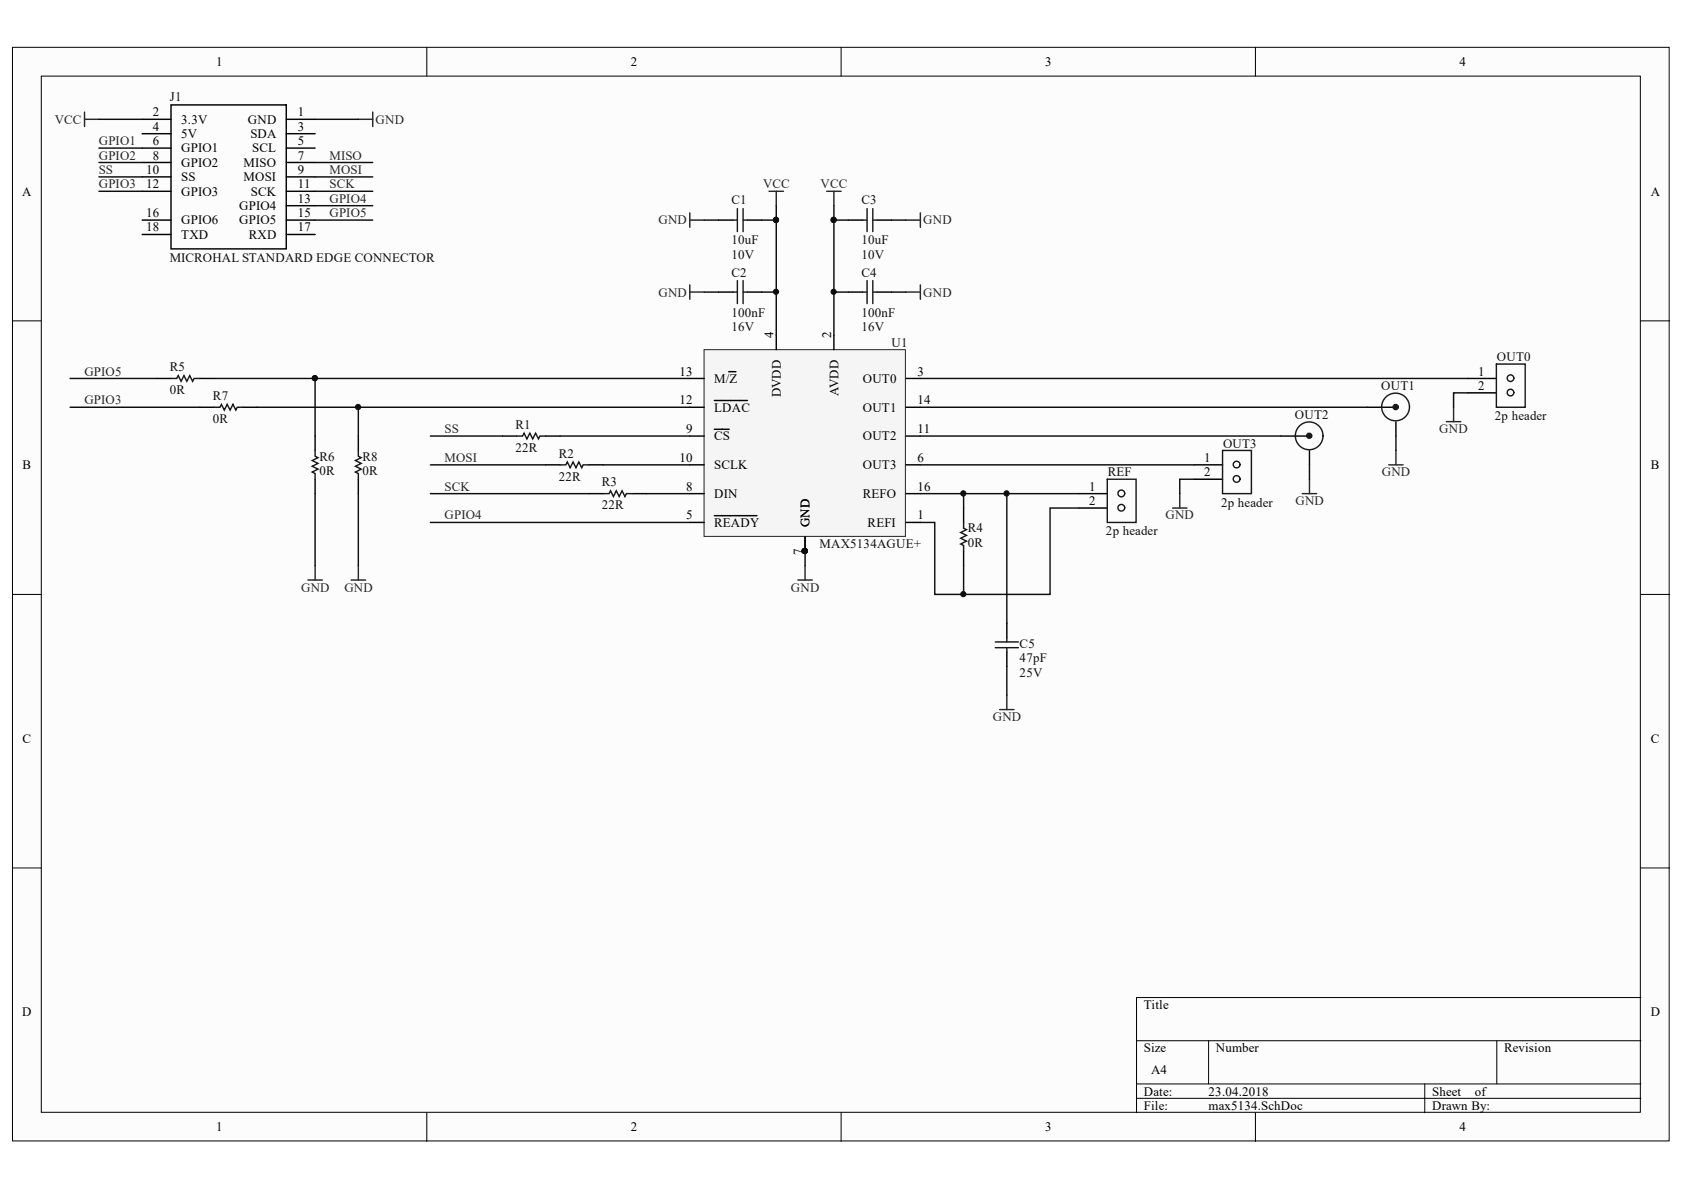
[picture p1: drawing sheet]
<svg xmlns="http://www.w3.org/2000/svg" width="297mm" height="210mm" viewBox="0 0 297 210" stroke-linecap="round" stroke-linejoin="round" font-family="sans-serif">
<g fill="#fcfcfc" stroke="#000" stroke-width=".18">
<path d="M2.2 8.3h292.2v193h-292.2z"/>
<path d="M7.3 13.4h282v182.8h-282z"/>
</g>
<g fill="none" stroke="#000" stroke-width=".18">
<path d="M75.3 8.3v5.1M148.4 8.3v5.1M221.4 8.3v5.1M2.2 56.6h5.1M289.4 56.6h5.1M2.2 104.8h5.1M289.4 104.8h5.1M2.2 153.1h5.1M289.4 153.1h5.1M289.4 176h-88.9v20.3M75.3 196.3v5.1M148.4 196.3v5.1"/>
<path d="M200.5 183.6h88.9M200.5 191.2h88.9M200.5 193.7h88.9M213.2 183.6v7.6M221.4 196.3v5.1M251.3 191.2v5.1M264 183.6v7.6"/>
</g>
<path d="M124.2 61.7h35.5v32.9h-35.5z" fill="#f5f5f5" stroke="#262626" stroke-width=".18"/>
<g fill="none" stroke="#000" stroke-width=".25">
<path d="M30.2 18.5h20.3v25.4h-20.3zM25.1 38.8h5.1M25.1 21h5.1M25.1 23.6h5.1M25.1 26.1h5.1M25.1 28.7h5.1M25.1 31.2h5.1M25.1 33.7h5.1M50.5 38.8h5.1M50.5 21h5.1M50.5 23.6h5.1M50.5 26.1h5.1"/>
<path d="M50.5 28.7h5.1M50.5 31.2h5.1M50.5 33.7h5.1M50.5 36.3h5.1M126.8 38.8h2.5M131.8 38.8h2.6M149.6 38.8h2.6M154.7 38.8h2.6M25.1 41.4h5.1M50.5 41.4h5.1M126.8 51.5h2.5M131.8 51.5h2.6"/>
<path d="M136.9 59.1v2.6M147.1 59.1v2.6M149.6 51.5h2.6M154.7 51.5h2.6M27.6 66.8h2.6M35.2 66.8h2.6M35.2 71.8h2.6M42.9 71.8h2.5M55.6 76.9v2.6M63.2 76.9v2.6M88.6 76.9h2.6M96.3 76.9h2.5"/>
<path d="M121.7 66.8h2.5M121.7 76.9h2.5M121.7 71.8h2.5M126 75.7h2.6M126 70.6h5.8M128.5 65.6h1.3M159.8 66.8h2.5M159.8 76.9h2.5M159.8 71.8h2.5M225.9 76.9h5M231 79.5v2.5M241.1 71.8h5.1"/>
<path d="M246.2 74.4v2.5M258.9 66.8h5M258.9 69.3h5M55.6 84.5v2.6M63.2 84.5v2.6M96.3 82h2.5M103.9 82h2.5M103.9 87.1h2.5M111.5 87.1h2.5M121.7 82h2.5M121.7 87.1h2.5M121.7 92.2h2.5"/>
<path d="M126 91h7.5M159.8 82h2.5M159.8 87.1h2.5M159.8 92.2h2.5M170 89.6v2.6M170 97.2v2.6M190.3 87.1h5M190.3 89.6h5M210.6 82h5M210.6 84.5h5M177.6 109.9v2.6M177.6 115v2.5"/>
</g>
<g fill="none" stroke="#1c1c1c" stroke-width=".25">
<path d="M129.3 38.8h.8M130.1 36.8v4.1M131.1 36.8v4.1M131.1 38.8h.7M152.2 38.8h.7M152.9 36.8v4.1M154 38.8h.7M154 36.8v4.1M129.3 51.5h.8M130.1 49.5v4.1M131.1 49.5v4.1M131.1 51.5h.7"/>
<path d="M152.2 51.5h.7M152.9 49.5v4.1M154 51.5h.7M154 49.5v4.1M30.2 66.8h1l.2-.6 .5 1.1 .5-1.1 .6 1.1 .5-1.1 .5 1.1 .2-.5h1M37.8 71.8h1l.3-.5 .5 1 .5-1 .5 1 .5-1 .5 1 .3-.5h1M55.6 79.5v1l.5 .2-1 .5 1 .5-1 .5 1 .6-1 .5 .5 .2v1M63.2 79.5v1l.5 .2-1 .5 1 .5-1 .5 1 .6-1 .5 .5 .2v1M91.2 76.9h1l.2-.5 .5 1 .6-1 .5 1 .5-1 .5 1 .2-.5h1.1M215.6 79.5h5.1v7.6h-5.1zM263.9 64.2h5.1v7.6h-5.1zM98.8 82h1l.3-.5 .5 1 .5-1 .5 1 .5-1 .5 1 .3-.5h1"/>
<path d="M106.4 87.1h1l.3-.5 .5 1 .5-1 .5 1 .5-1 .5 1 .3-.5h1M170 92.2v1l.5 .2-1 .5 1 .5-1 .5 1 .6-1 .5 .5 .2v1M195.3 84.5h5.1v7.7h-5.1zM175.6 114.2h4M175.6 113.2h4M177.6 112.5v.7M177.6 114.2v.8"/>
<circle cx="230.9" cy="76.9" r="2.45"/>
<circle cx="246.2" cy="71.8" r="2.45"/>
<circle cx="266.4" cy="66.7" r=".58"/>
<circle cx="266.4" cy="69.2" r=".58"/>
<circle cx="197.8" cy="87" r=".6"/>
<circle cx="197.8" cy="89.6" r=".59"/>
<circle cx="218.1" cy="81.9" r=".59"/>
<circle cx="218.1" cy="84.5" r=".59"/>
</g>
<g fill="none" stroke="#1c1c1c" stroke-width=".76">
<circle cx="230.9" cy="76.9" r=".18"/>
<circle cx="246.2" cy="71.8" r=".18"/>
</g>
<g fill="none" stroke="#0e0e0e" stroke-width=".25">
<path d="M17.5 21h7.6M17.5 31.2h7.6M17.5 28.7h7.6M17.5 33.7h7.6M17.5 26.1h7.6M55.6 38.8h10.1M55.6 21h7.6M55.6 31.2h10.1M55.6 28.7h10.1M55.6 33.7h10.1M55.6 36.3h10.1M124.2 38.8h2.6"/>
<path d="M134.4 38.8h2.5v20.3M136.9 36.3v2.5M147.1 36.3v2.5M149.6 38.8h-2.5v20.3M157.3 38.8h2.5M124.2 51.5h2.6M134.4 51.5h2.5M147.1 51.5h2.5M157.3 51.5h2.5M12.4 71.8h22.8M12.4 66.8h15.2M37.8 66.8h17.8"/>
<path d="M45.4 71.8h76.3M63.2 71.8v5.1M75.9 76.9h12.7M98.8 76.9h22.9M121.7 66.8h-66.1v10.1M162.3 76.9h63.6M162.3 71.8h78.8M162.3 66.8h96.6M246.2 76.9v2.6M258.9 69.3h-2.5v2.5M55.6 87.1v12.7M63.2 87.1v12.7"/>
<path d="M75.9 87.1h28M75.9 82h20.4M75.9 92.2h45.8M106.4 82h15.3M114 87.1h7.7M142 97.2v2.6M162.3 87.1h28M162.3 82h48.3M170 87.1v2.5M170 99.8v5M177.6 87.1v22.8M190.3 89.6h-5.1v15.2h-20.3v-12.6h-2.6"/>
<path d="M210.6 84.5h-2.5v2.6M231 82v2.5M177.6 117.5v5.1"/>
</g>
<g fill="#0e0e0e" stroke="#0e0e0e" stroke-width=".18">
<circle cx="136.9" cy="38.8" r=".46"/>
<circle cx="136.9" cy="51.5" r=".46"/>
<circle cx="147" cy="38.8" r=".46"/>
<circle cx="147" cy="51.5" r=".46"/>
<circle cx="169.9" cy="104.8" r=".46"/>
<circle cx="169.9" cy="87" r=".46"/>
<circle cx="63.1" cy="71.8" r=".46"/>
<circle cx="55.5" cy="66.7" r=".46"/>
<circle cx="177.5" cy="87" r=".46"/>
</g>
<g fill="none" stroke="#262626" stroke-width=".25">
<path d="M14.9 19.8v2.5M65.7 19.8v2.5M14.9 21h2.6M63.2 21h2.5M121.7 37.6v2.5M121.7 38.8h2.5M135.7 33.7h2.5M136.9 33.7v2.6M145.8 33.7h2.6M147.1 33.7v2.6M159.8 38.8h2.5M162.3 37.6v2.5"/>
<path d="M121.7 50.2v2.6M121.7 51.5h2.5M159.8 51.5h2.5M162.3 50.2v2.6M246.2 79.5v2.5M255.1 74.4h2.6M256.4 71.8v2.6M55.6 99.8v2.5M63.2 99.8v2.5M142 99.8v2.5M206.8 89.6h2.6M208.1 87.1v2.5"/>
<path d="M229.7 87.1h2.5M231 84.5v2.6M245 82h2.5M54.3 102.3h2.6M61.9 102.3h2.6M140.7 102.3h2.6M176.3 125.2h2.6M177.6 122.6v2.6"/>
</g>
<text font-size="3.5" fill="#0e0e0e" x="141.3" y="96.6">IU1015</text>
<g font-size="2.3">
<text x="38.2" y="11.7">1</text>
<text x="111.2" y="11.7">2</text>
<text x="184.3" y="11.7">3</text>
<text x="257.4" y="11.7">4</text>
<text x="27" y="20.5">2</text>
<text x="27" y="23.1">4</text>
<text x="32" y="21.8">3.3V</text>
<text x="43.7" y="21.8">GND</text>
<text x="52.5" y="20.5">1</text>
<text x="52.5" y="23.1">3</text>
<text x="27" y="25.6">6</text>
<text x="27" y="28.1">8</text>
<text x="32" y="24.3">5V</text>
<text x="32" y="26.9">GPIO1</text>
<text x="32" y="29.4">GPIO2</text>
<text x="43" y="29.4">MISO</text>
<text x="44.2" y="24.3">SDA</text>
<text x="44.5" y="26.9">SCL</text>
<text x="52.5" y="25.6">5</text>
<text x="52.5" y="28.1">7</text>
<text x="3.9" y="34.5">A</text>
<text x="25.8" y="30.7">10</text>
<text x="25.8" y="33.2">12</text>
<text x="32" y="31.9">SS</text>
<text x="32" y="34.5">GPIO3</text>
<text x="43" y="31.9">MOSI</text>
<text x="44.2" y="34.5">SCK</text>
<text x="52.5" y="30.7">9</text>
<text x="52.5" y="33.2">11</text>
<text x="52.5" y="35.8">13</text>
<text x="291.2" y="34.5">A</text>
<text x="25.8" y="38.3">16</text>
<text x="25.8" y="40.8">18</text>
<text x="32" y="39.6">GPIO6</text>
<text x="42.2" y="37">GPIO4</text>
<text x="42.2" y="39.6">GPIO5</text>
<text x="52.5" y="38.3">15</text>
<text x="52.5" y="40.8">17</text>
<text x="32" y="42.1">TXD</text>
<text x="43.9" y="42.1">RXD</text>
<text x="136.5" y="59.7" transform="rotate(-90 136.5 59.7)">4</text>
<text x="146.6" y="59.7" transform="rotate(-90 146.6 59.7)">2</text>
<text x="119.9" y="66.3">13</text>
<text x="119.9" y="71.3">12</text>
<text x="126" y="67.5">M/Z</text>
<text x="137.7" y="70.1" transform="rotate(-90 137.7 70.1)">DVDD</text>
<text x="147.9" y="69.8" transform="rotate(-90 147.9 69.8)">AVDD</text>
<text x="152.2" y="67.5">OUT0</text>
<text x="161.8" y="71.3">14</text>
<text x="161.8" y="66.3">3</text>
<text x="260.7" y="66.3">1</text>
<text x="260.7" y="68.8">2</text>
<text x="121.1" y="76.4">9</text>
<text x="126" y="77.7">CS</text>
<text x="126" y="72.6">LDAC</text>
<text x="152.2" y="77.7">OUT2</text>
<text x="152.2" y="72.6">OUT1</text>
<text x="161.8" y="76.4">11</text>
<text x="4" y="82.8">B</text>
<text x="119.9" y="81.5">10</text>
<text x="126" y="82.8">SCLK</text>
<text x="152.2" y="82.8">OUT3</text>
<text x="161.8" y="81.5">6</text>
<text x="212.4" y="81.5">1</text>
<text x="291.2" y="82.8">B</text>
<text x="121.1" y="86.6">8</text>
<text x="126" y="87.8">DIN</text>
<text x="152.2" y="87.8">REFO</text>
<text x="161.8" y="86.6">16</text>
<text x="192.1" y="86.6">1</text>
<text x="192.1" y="89.1">2</text>
<text x="212.4" y="84">2</text>
<text x="121.1" y="91.6">5</text>
<text x="126" y="92.9">READY</text>
<text x="142.8" y="92.9" transform="rotate(-90 142.8 92.9)">GND</text>
<text x="153" y="92.9">REFI</text>
<text x="161.8" y="91.6">1</text>
<text x="141.5" y="97.9" transform="rotate(-90 141.5 97.9)">7</text>
<text x="4" y="131">C</text>
<text x="291.2" y="131">C</text>
<text x="3.9" y="179.3">D</text>
<text x="201.8" y="178">Title</text>
<text x="291.2" y="179.3">D</text>
<text x="201.8" y="185.6">Size</text>
<text x="214.5" y="185.6">Number</text>
<text x="265.3" y="185.6">Revision</text>
<text x="203" y="189.4">A4</text>
<text x="201.8" y="193.2">Date:</text>
<text x="201.8" y="195.8">File:</text>
<text x="213.2" y="193.2">23.04.2018</text>
<text x="213.2" y="195.8">max5134.SchDoc</text>
<text x="252.6" y="193.2">Sheet</text>
<text x="252.6" y="195.8">Drawn By:</text>
<text x="260.1" y="193.2">of</text>
<text x="38.2" y="199.6">1</text>
<text x="111.2" y="199.6">2</text>
<text x="184.3" y="199.6">3</text>
<text x="257.4" y="199.6">4</text>
</g>
<g font-size="2.3" fill="#0e0e0e">
<text x="29.9" y="17.7">J1</text>
<text x="129" y="36">C1</text>
<text x="151.9" y="36">C3</text>
<text x="29.9" y="46.2">MICROHAL STANDARD EDGE CONNECTOR</text>
<text x="129" y="43.1">10uF</text>
<text x="129" y="45.7">10V</text>
<text x="151.9" y="43.1">10uF</text>
<text x="151.9" y="45.7">10V</text>
<text x="129" y="48.8">C2</text>
<text x="151.9" y="48.8">C4</text>
<text x="129" y="55.9">100nF</text>
<text x="129" y="58.4">16V</text>
<text x="151.9" y="55.9">100nF</text>
<text x="151.9" y="58.4">16V</text>
<text x="29.9" y="65.5">R5</text>
<text x="157.3" y="61.2">U1</text>
<text x="264" y="63.7">OUT0</text>
<text x="29.9" y="69.6">0R</text>
<text x="37.6" y="70.6">R7</text>
<text x="243.6" y="68.8">OUT1</text>
<text x="37.6" y="74.6">0R</text>
<text x="90.9" y="75.7">R1</text>
<text x="228.4" y="73.9">OUT2</text>
<text x="263.7" y="74.1">2p header</text>
<text x="56.3" y="83.8">0R</text>
<text x="56.3" y="81.2">R6</text>
<text x="64" y="83.8">0R</text>
<text x="64" y="81.2">R8</text>
<text x="90.9" y="79.7">22R</text>
<text x="98.6" y="80.7">R2</text>
<text x="215.7" y="78.9">OUT3</text>
<text x="98.6" y="84.8">22R</text>
<text x="106.2" y="89.9">22R</text>
<text x="106.2" y="85.8">R3</text>
<text x="195.4" y="84">REF</text>
<text x="215.4" y="89.3">2p header</text>
<text x="170.7" y="93.9">R4</text>
<text x="195.1" y="94.4">2p header</text>
<text x="144.6" y="96.7">MAX5134AGUE+</text>
<text x="170.7" y="96.4">0R</text>
<text x="179.9" y="116.8">47pF</text>
<text x="179.9" y="119.4">25V</text>
<text x="179.9" y="114.3">C5</text>
</g>
<g font-size="2.3" fill="#262626">
<text x="9.6" y="21.8">VCC</text>
<text x="66.2" y="21.8">GND</text>
<text x="17.4" y="25.6">GPIO1</text>
<text x="17.4" y="28.1">GPIO2</text>
<text x="58.1" y="28.1">MISO</text>
<text x="17.4" y="30.7">SS</text>
<text x="17.4" y="33.2">GPIO3</text>
<text x="58.1" y="30.7">MOSI</text>
<text x="58.1" y="33.2">SCK</text>
<text x="58.1" y="35.8">GPIO4</text>
<text x="134.6" y="33.2">VCC</text>
<text x="144.7" y="33.2">VCC</text>
<text x="58.1" y="38.3">GPIO5</text>
<text x="116.2" y="39.6">GND</text>
<text x="162.9" y="39.6">GND</text>
<text x="116.2" y="52.3">GND</text>
<text x="162.9" y="52.3">GND</text>
<text x="14.9" y="71.3">GPIO3</text>
<text x="14.9" y="66.3">GPIO5</text>
<text x="78.4" y="76.4">SS</text>
<text x="253.9" y="76.4">GND</text>
<text x="78.4" y="81.5">MOSI</text>
<text x="78.4" y="86.6">SCK</text>
<text x="228.5" y="89.1">GND</text>
<text x="243.7" y="84">GND</text>
<text x="78.4" y="91.6">GPIO4</text>
<text x="205.6" y="91.6">GND</text>
<text x="53.1" y="104.4">GND</text>
<text x="60.7" y="104.4">GND</text>
<text x="139.5" y="104.4">GND</text>
<text x="175.1" y="127.2">GND</text>
</g>
</svg>
